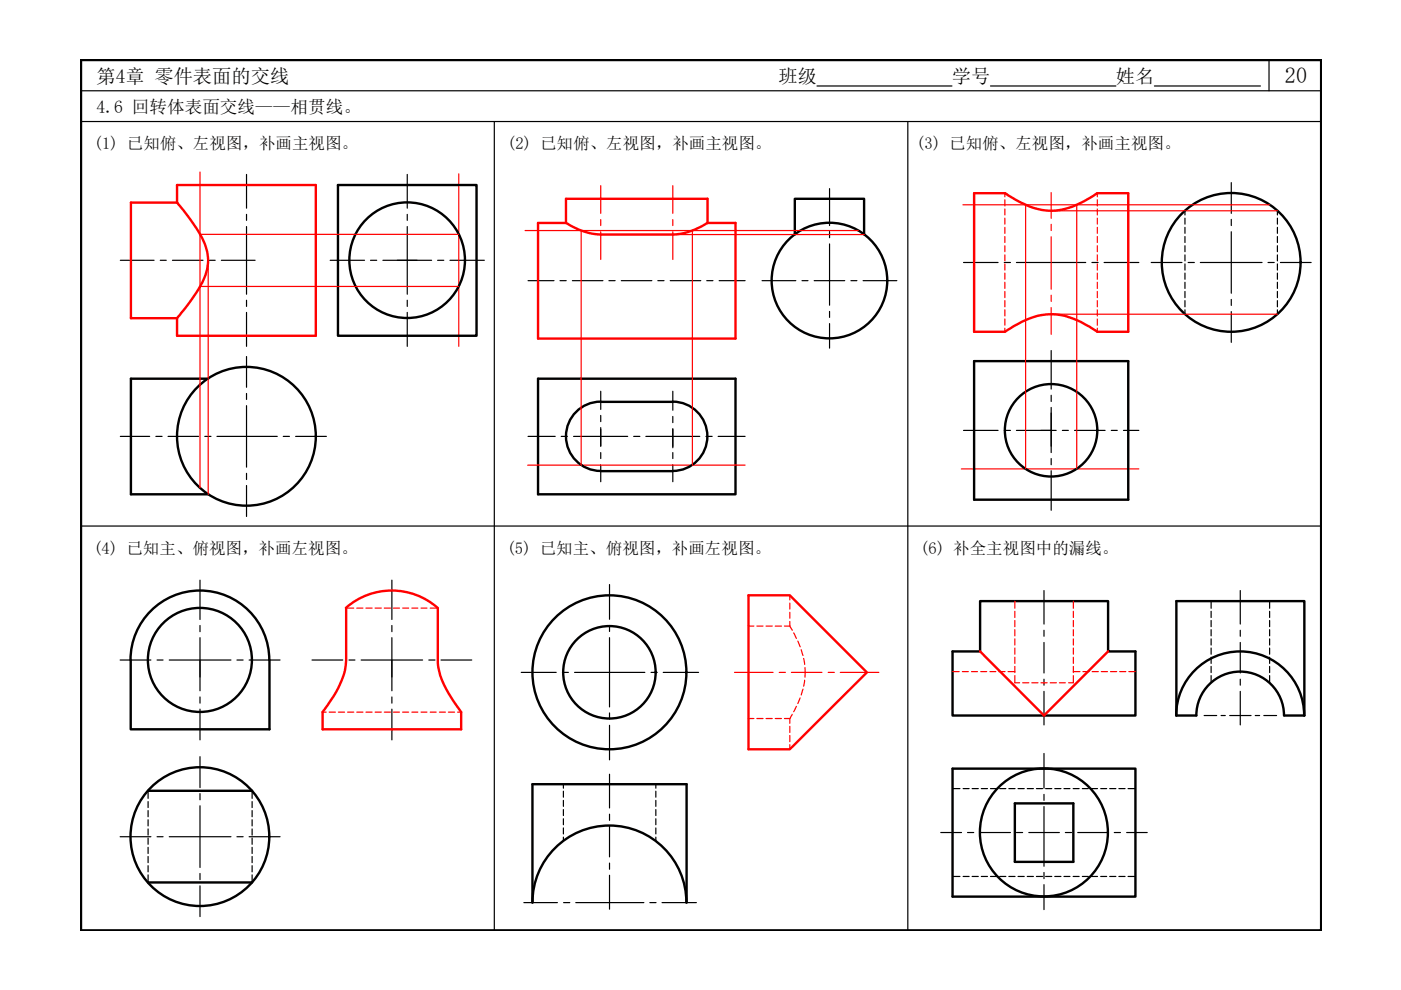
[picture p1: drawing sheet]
<svg xmlns="http://www.w3.org/2000/svg" width="297mm" height="210mm" viewBox="0 0 297 210" stroke-linecap="round" stroke-linejoin="round" font-family="sans-serif">
<!-- layer: 0 -->
<path d="M17.2 12.7h262.9v184.6h-262.9z" fill="none" stroke="#000" stroke-width=".51"/>
<path d="M17.2 19.2h262.9M173.2 18.2h28.6M210 18.2h26.6M244.8 18.2h22.4M269.1 12.7v6.5M17.2 25.8h262.9M104.8 25.8v171.5M192.5 25.8v171.5M17.2 111.5h262.9M79 154.6h8.2" fill="none" stroke="#000" stroke-width=".25"/>
<g fill="none" stroke="#000" stroke-width=".25">
<path d="M52.3 37v7.1M86.3 37v7.1M175.9 40v7.8M261.1 38.7v6.5M25.5 55.2h7.2M34 55.2h1.2M36.6 55.2h6.4M44.4 55.2h1.2M46.9 55.2h7.2M52.3 45.5v1.2M52.3 48v14.4M70 55.2h7.3"/>
<path d="M78.6 55.2h1.3M81.2 55.2h10.3M86.3 45.5v1.2M86.3 48v14.4M92.8 55.2h1.3M95.4 55.2h7.3M112 59.5h5.5M118.7 59.5h1.3M121.4 59.5h6.4M129.1 59.5h1.3M131.7 59.5h6.5M139.5 59.5h1.3"/>
<path d="M142.1 59.5h6.5M149.8 59.5h1.4M152.5 59.5h5.5M161.6 59.5h7.1M170 59.5h1.3M172.6 59.5h6.5M175.9 51.7v13M175.9 49.1v1.3M180.4 59.5h1.3M183 59.5h7.1M204.3 55.7h7.3M212.9 55.7h1.3"/>
<path d="M215.5 55.7h14.7M231.5 55.7h1.3M234.1 55.7h7.4M244.1 55.7h6.5M251.9 55.7h1.3M254.5 55.7h13.1M261.1 49.1v13.1M261.1 46.5v1.3M268.8 55.7h1.4M271.5 55.7h6.5M52.3 63.7v1.3M52.3 66.2v7.2"/>
<path d="M52.3 75.6v6.5M86.3 63.7v1.3M86.3 66.2v7.2M175.9 66v1.3M175.9 68.6v5.2M222.9 74.3v8.2M261.1 63.5v1.3M261.1 66.1v6.5M25.5 92.5h6.2M33 92.5h1.4M35.6 92.5h6.5M43.4 92.5h1.3"/>
<path d="M46 92.5h12.8M52.3 86v13M52.3 83.4v1.3M60.1 92.5h1.3M62.7 92.5h6.5M112 92.5h5.7M119 92.5h1.3M121.6 92.5h11.5M127.4 83v3.8M127.4 88.1v1.3M127.4 90.7v3.9M127.4 96v1.2"/>
<path d="M127.4 98.5v3.6M134.4 92.5h1.3M136.9 92.5h11.5M142.6 83v4M142.6 88.3v1.3M142.6 90.9v4M142.6 96v1.2M142.6 98.5v3.6M149.7 92.5h1.3M152.3 92.5h5.7M204.3 91.3h7.3M212.9 91.3h1.3"/>
<path d="M215.5 91.3h8.4M222.9 83.8v1.3M222.9 86.4v9.6M222.9 97.2v1.3M222.9 99.8v8.4M225.2 91.3h1.3M227.8 91.3h6.5M235.6 91.3h1.3M238.2 91.3h3.3M52.3 100.4v1.3M52.3 102.9v6.6M25.5 139.9h6.5"/>
<path d="M33.3 139.9h1.3M35.9 139.9h13.1M42.4 123v8.3M42.4 132.6v1.3M42.4 135.2v11.3M50.2 139.9h1.3M52.8 139.9h6.6M66.2 139.9h6.5M74 139.9h1.3M76.6 139.9h13M83.1 123v8.3M83.1 132.6v1.3"/>
<path d="M83.1 135.2v11.3M90.9 139.9h1.3M93.5 139.9h6.5M129.2 135.2v14.7M129.2 123.9v7.4M129.2 132.6v1.3M221.3 125.2v7.1M221.3 133.6v1.3M221.3 136.2v6.5M263 125.2v7.1M263 133.6v1.3M263 136.2v6.5"/>
<path d="M42.4 147.8v1.3M42.4 150.4v6.5M83.1 147.8v1.3M83.1 150.4v6.5M110.5 142.6h7.4M119.2 142.6h1.3M121.8 142.6h14.9M129.2 151.2v1.3M129.2 153.8v7.3M138 142.6h1.3M140.6 142.6h7.5M221.3 144v1.3"/>
<path d="M221.3 146.6v7.1M221.3 159.8v7.3M255.3 151.7h2.7M258.9 151.7h.9M260.7 151.7h4.5M263 144v1.3M263 146.6v7.1M266.1 151.7h1M268 151.7h2.7M25.5 177.4h6.5M33.3 177.4h1.3M35.9 177.4h13.1"/>
<path d="M42.4 170.8v13.1M42.4 160.4v6.6M42.4 168.3v1.3M50.2 177.4h1.3M52.8 177.4h6.6M129.2 164.2v7.1M129.2 172.6v1.3M129.2 175.2v6.5M199.5 176.5h4.4M205.1 176.5h1.3M207.8 176.5h6.4M215.5 176.5h1.3"/>
<path d="M218.1 176.5h6.5M221.3 171v12.7M221.3 168.4v1.3M225.9 176.5h1.3M228.5 176.5h6.5M236.2 176.5h1.4M238.9 176.5h4.3M42.4 185.2v1.3M42.4 187.8v6.5M111.1 191.4h7.1M119.5 191.4h1.3M122.1 191.4h14.4"/>
<path d="M129.2 183v1.3M129.2 185.6v7.2M137.8 191.4h1.3M140.4 191.4h7.2M221.3 185v1.3M221.3 187.6v5.3"/>
</g>
<g fill="none" stroke="#f00" stroke-width=".25">
<path d="M42.4 36.5v66.9M97.3 36.9v36.5M127.4 39.4v5.8M142.6 39.4v5.8M42.4 49.7h54.9M44.1 55.2v49.6M111.3 48.9h70.6M123.2 48.9v49.7M127.4 46.6v1.2M127.4 49.1v5.9M142.6 46.6v1.2M142.6 49.1v5.9"/>
<path d="M142.6 49.7h40.6M146.8 48.9v49.7M204.2 43.4h65M213 41v.7M213 42.4v1.3M213 44.3v1.3M213 46.3v1.2M213 48.2v1.3M213 50.2v1.2M213 52.1v1.3M213 54v1.3M213 56v1.3"/>
<path d="M213 57.9v1.3M213 59.8v1.4M217.5 43.4v56M222.9 50.2v11.1M222.9 40.8v5.5M222.9 47.6v1.3M222.9 44.7h47.9M228.3 43.4v56M232.6 41v.7M232.6 42.4v1.3M232.6 44.3v1.3M232.6 46.3v1.2"/>
<path d="M232.6 48.2v1.3M232.6 50.2v1.2M232.6 52.1v1.3M232.6 54v1.3M232.6 56v1.3M232.6 57.9v1.3M232.6 59.8v1.4M42.4 60.7h54.9M213 61.8v1.3M213 63.7v1.4M213 65.7v1.3M213 67.6v1.3"/>
<path d="M213 69.6v.7M222.9 62.6v1.3M222.9 65.2v5.7M222.9 66.6h47.9M232.6 61.8v1.3M232.6 63.7v1.4M232.6 65.7v1.3M232.6 67.6v1.3M232.6 69.6v.7M111.9 98.6h46.1M203.8 99.4h37.7M73.4 128.9h1.6"/>
<path d="M75.6 128.9h1.3M77.6 128.9h1.3M79.5 128.9h1.3M81.5 128.9h1.3M83.4 128.9h1.3M85.4 128.9h1.2M87.3 128.9h1.3M89.3 128.9h1.2M91.2 128.9h1.6M158.7 132.7h1.1M160.5 132.7h1.3M162.4 132.7h1.3"/>
<path d="M164.4 132.7h1.3M166.3 132.7h1.2M167.5 132.7l.5 .9M167.5 126.2v1M167.5 127.9v1.2M167.5 129.8v1.3M167.5 131.8v.9M168.3 134.2l.6 1.2M169.1 135.9l.6 1.2M169.9 137.7l.4 1.3M170.4 139.6l.2 1.3M215.2 127.5v1.5"/>
<path d="M215.2 129.6v1.3M215.2 131.6v1.3M215.2 133.5v1.3M215.2 135.5v1.3M215.2 137.4v1.3M215.2 139.3v1.4M227.6 127.5v1.5M227.6 129.6v1.3M227.6 131.6v1.3M227.6 133.5v1.3M227.6 135.5v1.3M227.6 137.4v1.3"/>
<path d="M227.6 139.3v1.4M68.4 151h.8M69.8 151h1.3M71.7 151h1.4M73.7 151h1.3M75.6 151h1.3M77.6 151h1.3M79.5 151h1.3M81.5 151h1.3M83.4 151h1.3M85.4 151h1.2M87.3 151h1.3"/>
<path d="M89.3 151h1.2M91.2 151h1.3M93.2 151h1.2M95.1 151h1.3M97 151h.8M155.7 142.6h8.2M158.7 152.3h1.1M160.5 152.3h1.3M162.4 152.3h1.3M164.4 152.3h1.3M165.2 142.6h1.3M166.3 152.3h1.2"/>
<path d="M167.5 152.3v1.1M167.5 154v1.3M167.5 155.9v1.4M167.5 157.9v1M167.8 142.6h6.5M168 151.5l-.5 .8M168.9 149.8l-.6 1.1M169.7 148l-.6 1.2M170.3 146.1l-.4 1.2M170.6 144.2l-.2 1.3M170.7 141.5v2.1M175.6 142.6h1.3"/>
<path d="M178.2 142.6h8.1M202 142.4h1.4M204 142.4h1.3M206 142.4h1.2M207.9 142.4h1.3M209.9 142.4h1.2M211.8 142.4h1.3M213.7 142.4h1.5M215.2 143.2v1.6h1M215.2 141.3v1.3M216.8 144.8h1.3M218.8 144.8h1.3"/>
<path d="M220.7 144.8h1.3M222.7 144.8h1.3M224.6 144.8h1.3M227.6 143.2v1.6h-1M227.6 141.3v1.3M227.6 142.4h1.4M229.6 142.4h1.3M231.5 142.4h1.4M233.5 142.4h1.3M235.4 142.4h1.4M237.4 142.4h1.3M239.3 142.4h1.4"/>
</g>
<path d="M37.5 39.2h29.5v32h-29.5l.1-3.8a55.7 55.7 0 0 0 5.3-7.5 9.7 9.7 0 0 0-.6-10.5l-2.4-3.5-2.4-2.9zM37.5 43h-9.7v24.5h9.7M120 47.3a16.3 16.3 0 0 0 7.4 2.4h15.2a16.3 16.3 0 0 0 7.4-2.4M120 47.3h-5.9v24.5h41.8v-24.5h-5.9M120 47.3v-5.2h30v5.2M206.5 41h6.5a29.6 29.6 0 0 0 7 3.3 13.6 13.6 0 0 0 10.4-1.9l2.2-1.4h6.6v29.3h-6.6a24.7 24.7 0 0 0-7.8-3.5 15 15 0 0 0-10.5 2.8l-1.2 .7h-6.6zM73.3 128.9a14.7 14.7 0 0 1 19.5 0v11a14.2 14.2 0 0 0 2.7 7.8l2.3 3.2v3.7h-29.4v-3.7a28 28 0 0 0 4.7-8.8l.3-2.2v-11M158.7 126.2h8.8l16.3 16.4-16.3 16.3h-8.8zM207.8 138.1l13.5 13.6 13.6-13.6" fill="none" stroke="#f00" stroke-width=".51"/>
<g fill="none" stroke="#000" stroke-width=".51">
<path d="M71.7 39.2h29.3v32h-29.3zM168.5 49.7v-7.6h14.7v7.6M206.5 76.6h32.7v29.3h-32.7zM44.1 80.3h-16.3v24.5h16.3M114.1 80.3h41.8v24.5h-41.8zM127.3 99.9a7.3 7.3 0 0 1-7.3-7.4 7.3 7.3 0 0 1 7.4-7.3h15.2a7.3 7.3 0 0 1 7.4 7.3 7.3 7.3 0 0 1-7.4 7.4M127.4 99.9h15.2M27.7 139.9a14.7 14.7 0 0 1 14.7-14.7 14.7 14.7 0 0 1 14.7 14.7M27.7 139.9v14.7h29.4v-14.7M207.8 127.5h27.1v10.6h5.8v13.6h-38.7v-13.6h5.8zM249.4 151.7a13.6 13.6 0 0 1 13.5-13.6 13.6 13.6 0 0 1 13.6 13.6M249.4 151.7v-24.2h27.1v24.2"/>
<path d="M272.2 151.7a9.3 9.3 0 0 0-9.3-9.3 9.3 9.3 0 0 0-9.3 9.3h-4.2M272.3 151.7h4.2M31.4 167.7h22.1M202 163h38.7v27.1h-38.7zM215.2 170.3h12.4v12.4h-12.4zM31.4 187.1h22.1M112.9 191.4v-25.1h32.7v25.1M112.9 191.4a16.3 16.3 0 0 1 16.3-16.4 16.3 16.3 0 0 1 16.3 16.4"/>
<circle cx="86.3" cy="55.2" r="12.3"/>
<circle cx="175.9" cy="59.5" r="12.3"/>
<circle cx="261" cy="55.6" r="14.7"/>
<circle cx="52.2" cy="92.5" r="14.7"/>
<circle cx="222.8" cy="91.2" r="9.8"/>
<circle cx="42.4" cy="139.9" r="11"/>
<circle cx="129.2" cy="142.5" r="16.3"/>
<circle cx="129.2" cy="142.5" r="9.8"/>
<circle cx="42.4" cy="177.4" r="14.7"/>
<circle cx="221.3" cy="176.5" r="13.6"/>
</g>
<g fill="none" stroke="#000" stroke-width=".25">
<path d="M251.2 44.7v.9M251.2 46.3v1.2M251.2 48.2v1.3M251.2 50.2v1.2M251.2 52.1v1.3M251.2 54v1.3M251.2 56v1.3M251.2 57.9v1.3M251.2 59.8v1.4M270.8 44.7v.9M270.8 46.3v1.2M270.8 48.2v1.3"/>
<path d="M270.8 50.2v1.2M270.8 52.1v1.3M270.8 54v1.3M270.8 56v1.3M270.8 57.9v1.3M270.8 59.8v1.4M251.2 61.8v1.3M251.2 63.7v1.4M251.2 65.7v.9M270.8 61.8v1.3M270.8 63.7v1.4M270.8 65.7v.9"/>
<path d="M256.8 127.5v1.5M256.8 129.6v1.3M256.8 131.6v1.3M256.8 133.5v1.3M256.8 135.5v1.3M256.8 137.4v1.3M256.8 139.3v1.4M269.2 127.5v1.5M269.2 129.6v1.3M269.2 131.6v1.3M269.2 133.5v1.3M269.2 135.5v1.3"/>
<path d="M269.2 137.4v1.3M269.2 139.3v1.4M256.8 141.3v1.3M256.8 143.2v1.6M269.2 141.3v1.3M269.2 143.2v1.6M31.4 167.7v1.6M31.4 170v1.2M31.4 171.9v1.3M31.4 173.8v1.3M31.4 175.8v1.3M31.4 177.7v1.3"/>
<path d="M31.4 179.6v1.4M53.5 167.7v1.6M53.5 170v1.2M53.5 171.9v1.3M53.5 173.8v1.3M53.5 175.8v1.3M53.5 177.7v1.3M53.5 179.6v1.4M119.5 166.3v.8M119.5 167.8v1.2M119.5 169.7v1.3M119.5 171.6v1.3"/>
<path d="M119.5 173.6v1.3M119.5 175.5v1.3M119.5 177.5v.8M139.1 166.3v.8M139.1 167.8v1.2M139.1 169.7v1.3M139.1 171.6v1.3M139.1 173.6v1.3M139.1 175.5v1.3M139.1 177.5v.8M202 167.2h1.5M204.2 167.2h1.3"/>
<path d="M206.1 167.2h1.3M208.1 167.2h1.3M210 167.2h1.3M211.9 167.2h1.4M213.9 167.2h1.3M215.8 167.2h1.4M217.8 167.2h1.3M219.7 167.2h1.4M221.7 167.2h1.3M223.6 167.2h1.3M225.6 167.2h1.3M227.5 167.2h1.3"/>
<path d="M229.5 167.2h1.2M231.4 167.2h1.3M233.4 167.2h1.2M235.3 167.2h1.3M237.2 167.2h1.3M239.2 167.2h1.5M31.4 181.6v1.3M31.4 183.5v1.4M31.4 185.5v1.6M53.5 181.6v1.3M53.5 183.5v1.4M53.5 185.5v1.6"/>
<path d="M202 185.8h1.5M204.2 185.8h1.3M206.1 185.8h1.3M208.1 185.8h1.3M210 185.8h1.3M211.9 185.8h1.4M213.9 185.8h1.3M215.8 185.8h1.4M217.8 185.8h1.3M219.7 185.8h1.4M221.7 185.8h1.3M223.6 185.8h1.3"/>
<path d="M225.6 185.8h1.3M227.5 185.8h1.3M229.5 185.8h1.2M231.4 185.8h1.3M233.4 185.8h1.2M235.3 185.8h1.3M237.2 185.8h1.3M239.2 185.8h1.5"/>
</g>
<text font-size="4.7" x="272.4" y="17.7">20</text>
<g font-size="4.1">
<text x="20.5" y="17.7">第4章 零件表面的交线</text>
<text x="165" y="17.7">班级</text>
<text x="201.8" y="17.7">学号</text>
<text x="236.6" y="17.7">姓名</text>
</g>
<text font-size="3.7" x="20.5" y="23.9">4.6 回转体表面交线——相贯线。</text>
<g font-size="3.5">
<text x="19.9" y="31.7">(1) 已知俯、左视图，补画主视图。</text>
<text x="107.5" y="31.7">(2) 已知俯、左视图，补画主视图。</text>
<text x="194.3" y="31.7">(3) 已知俯、左视图，补画主视图。</text>
<text x="19.8" y="117.4">(4) 已知主、俯视图，补画左视图。</text>
<text x="107.4" y="117.4">(5) 已知主、俯视图，补画左视图。</text>
<text x="195.1" y="117.4">(6) 补全主视图中的漏线。</text>
</g>
</svg>
